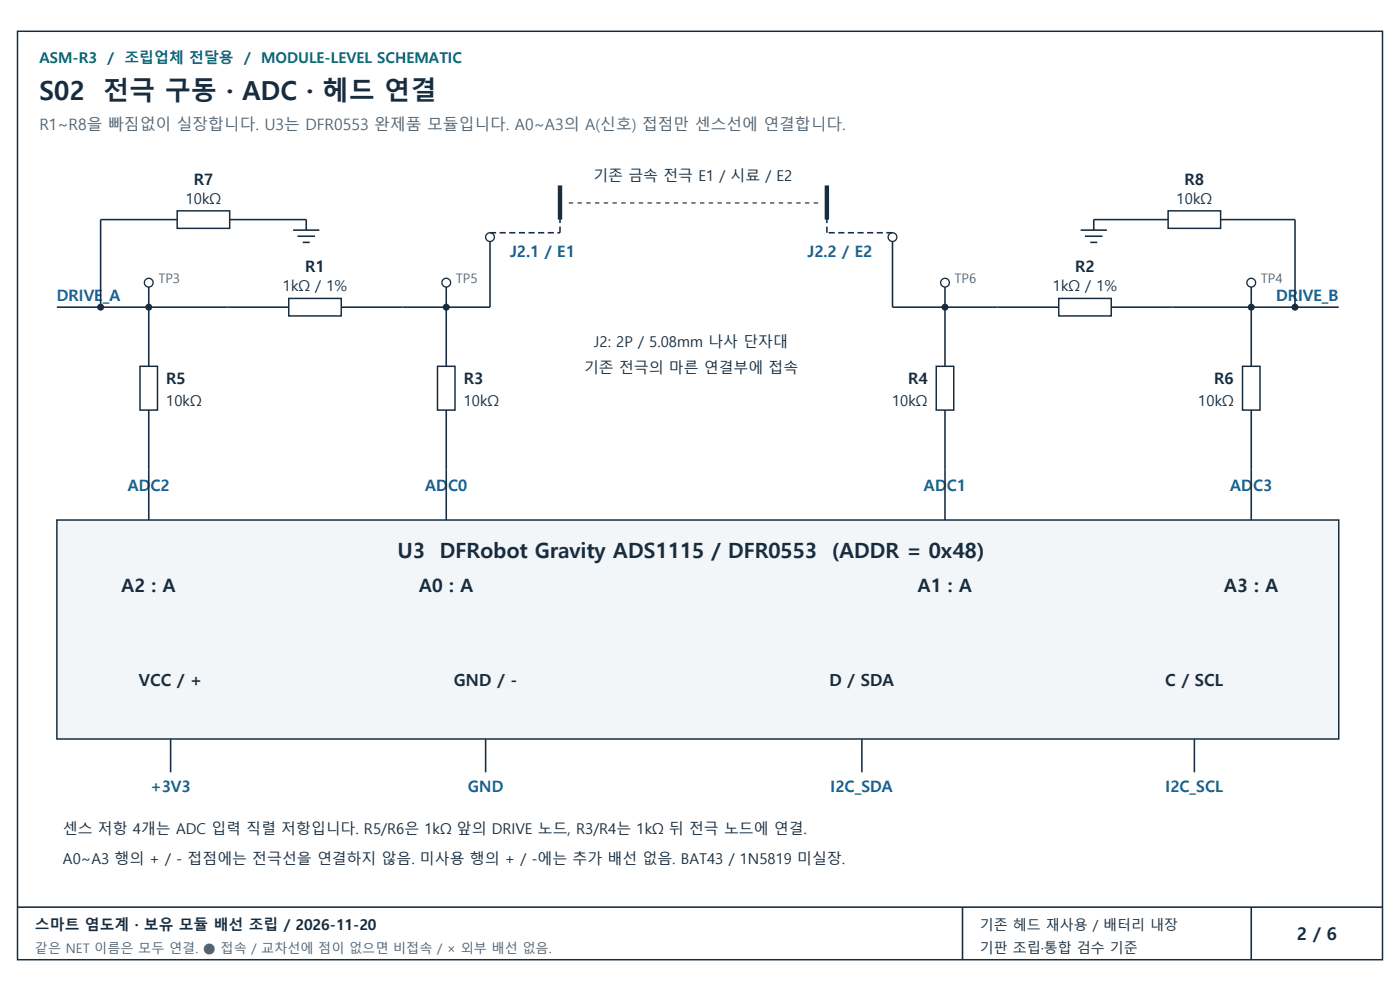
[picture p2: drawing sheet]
<svg xmlns="http://www.w3.org/2000/svg" width="420mm" height="297mm" viewBox="0 0 420 297" stroke-linecap="round" stroke-linejoin="round" font-family="sans-serif">
<path d="M5.2 9.4h409.5v278.2h-409.5z" fill-rule="evenodd" fill="#fff" stroke="#172c3e" stroke-width=".45"/>
<path d="M17.1 92.1h69.5M5.2 271.9h409.5M288.7 271.9v15.7M375.4 271.9v15.7" fill="none" stroke="#172c3e" stroke-width=".47"/>
<path d="M86.6 89.4h15.8v5.3h-15.8z" fill-rule="evenodd" fill="#fff" stroke="#172c3e" stroke-width=".45"/>
<path d="M102.4 92.1h44.6M267.7 92.1h49.9" fill="none" stroke="#172c3e" stroke-width=".47"/>
<path d="M317.6 89.4h15.8v5.3h-15.8z" fill-rule="evenodd" fill="#fff" stroke="#172c3e" stroke-width=".45"/>
<path d="M333.4 92.1h68.2" fill="none" stroke="#172c3e" stroke-width=".47"/>
<g fill="#172c3e">
<circle cx="44.6" cy="92.1" r="1.05"/>
<circle cx="133.9" cy="92.1" r="1.05"/>
<circle cx="283.5" cy="92.1" r="1.05"/>
<circle cx="375.4" cy="92.1" r="1.05"/>
</g>
<path d="M53.2 65.8h-23v26.3" fill="none" stroke="#172c3e" stroke-width=".47"/>
<path d="M53.2 63.2h15.7v5.2h-15.7z" fill-rule="evenodd" fill="#fff" stroke="#172c3e" stroke-width=".45"/>
<path d="M68.9 65.8h23v3.2M87.9 69h7.9M89.2 70.8h5.3M90.8 72.6h2.1" fill="none" stroke="#172c3e" stroke-width=".47"/>
<circle cx="30.2" cy="92.1" r="1.05" fill="#172c3e"/>
<path d="M328.1 65.8h22.3M388.5 65.8v26.3" fill="none" stroke="#172c3e" stroke-width=".47"/>
<path d="M350.4 63.2h15.8v5.2h-15.8z" fill-rule="evenodd" fill="#fff" stroke="#172c3e" stroke-width=".45"/>
<path d="M324.2 69h7.9M325.5 70.8h5.2M327.1 72.6h2.1M328.1 65.8v3.2M366.2 65.8h22.3" fill="none" stroke="#172c3e" stroke-width=".47"/>
<circle cx="388.5" cy="92.1" r="1.05" fill="#172c3e"/>
<path d="M44.6 86v6.1" fill="none" stroke="#172c3e" stroke-width=".47"/>
<circle cx="44.6" cy="84.7" r="1.31" fill="#fff" stroke="#172c3e" stroke-width=".39"/>
<path d="M375.4 86v6.1" fill="none" stroke="#172c3e" stroke-width=".47"/>
<circle cx="375.4" cy="84.7" r="1.31" fill="#fff" stroke="#172c3e" stroke-width=".39"/>
<path d="M133.9 86v6.1" fill="none" stroke="#172c3e" stroke-width=".47"/>
<circle cx="133.9" cy="84.7" r="1.31" fill="#fff" stroke="#172c3e" stroke-width=".39"/>
<path d="M283.5 86v6.1" fill="none" stroke="#172c3e" stroke-width=".47"/>
<circle cx="283.5" cy="84.7" r="1.31" fill="#fff" stroke="#172c3e" stroke-width=".39"/>
<path d="M147 72.4v19.7" fill="none" stroke="#172c3e" stroke-width=".47"/>
<circle cx="147" cy="71.1" r="1.31" fill="#fff" stroke="#172c3e" stroke-width=".39"/>
<path d="M267.7 72.4v19.7" fill="none" stroke="#172c3e" stroke-width=".47"/>
<circle cx="267.7" cy="71.1" r="1.31" fill="#fff" stroke="#172c3e" stroke-width=".39"/>
<path d="M147 69.8h21M168 69.8v-12.1M248.1 69.8v-12.1M267.7 69.8h-19.6" fill="none" stroke="#172c3e" stroke-width=".47" stroke-dasharray="1.8 1" stroke-linecap="butt"/>
<path d="M168 55.6v10.2M248.1 55.6v10.2" fill="none" stroke="#172c3e" stroke-width="1.3" stroke-linecap="butt"/>
<path d="M170.6 60.8h74.8" fill="none" stroke="#526471" stroke-width=".47" stroke-dasharray="1.3 1.3" stroke-linecap="butt"/>
<path d="M44.6 92.1v17.7" fill="none" stroke="#172c3e" stroke-width=".47"/>
<path d="M42 109.8h5.2v13.1h-5.2z" fill-rule="evenodd" fill="#fff" stroke="#172c3e" stroke-width=".45"/>
<path d="M133.9 92.1v17.7M44.6 122.9v33" fill="none" stroke="#172c3e" stroke-width=".47"/>
<path d="M131.2 109.8h5.3v13.1h-5.3z" fill-rule="evenodd" fill="#fff" stroke="#172c3e" stroke-width=".45"/>
<path d="M283.5 92.1v17.7M133.9 122.9v33" fill="none" stroke="#172c3e" stroke-width=".47"/>
<path d="M280.9 109.8h5.2v13.1h-5.2z" fill-rule="evenodd" fill="#fff" stroke="#172c3e" stroke-width=".45"/>
<path d="M375.4 92.1v17.7M283.5 122.9v33" fill="none" stroke="#172c3e" stroke-width=".47"/>
<path d="M372.7 109.8h5.3v13.1h-5.3z" fill-rule="evenodd" fill="#fff" stroke="#172c3e" stroke-width=".45"/>
<path d="M375.4 122.9v33" fill="none" stroke="#172c3e" stroke-width=".47"/>
<path d="M17.1 155.9h384.5v65.6h-384.5z" fill-rule="evenodd" fill="#f3f6f8" stroke="#172c3e" stroke-width=".45"/>
<path d="M51.2 221.5v10M145.7 221.5v10M258.6 221.5v10M358.3 221.5v10" fill="none" stroke="#172c3e" stroke-width=".47"/>
<g font-size="7.9" fill="#172c3e">
<text x="11.8" y="30.1">S02</text>
<text x="30.9" y="30.1">전극 구동 · ADC · 헤드 연결</text>
</g>
<g font-size="6.3" fill="#172c3e">
<text x="119.3" y="167.1">U3</text>
<text x="132" y="167.1">DFRobot Gravity ADS1115 / DFR0553</text>
<text x="249.6" y="167.1">(ADDR = 0x48)</text>
</g>
<g font-size="5.5" fill="#172c3e">
<text x="36.5" y="177.4">A2 : A</text>
<text x="125.7" y="177.4">A0 : A</text>
<text x="275.4" y="177.4">A1 : A</text>
<text x="367.2" y="177.4">A3 : A</text>
</g>
<text font-size="5.2" fill="#172c3e" x="389" y="281.6">2 / 6</text>
<g font-size="5" fill="#172c3e">
<text x="41.7" y="205.5">VCC / +</text>
<text x="136.2" y="205.5">GND / -</text>
<text x="248.8" y="205.5">D / SDA</text>
<text x="349.6" y="205.5">C / SCL</text>
</g>
<text font-size="4.7" fill="#526471" x="11.8" y="39">R1~R8을 빠짐없이 실장합니다. U3는 DFR0553 완제품 모듈입니다. A0~A3의 A(신호) 접점만 센스선에 연결합니다.</text>
<g font-size="4.7" fill="#172c3e">
<text x="58.1" y="55.3">R7</text>
<text x="355.4" y="55.3">R8</text>
<text x="91.6" y="81.6">R1</text>
<text x="322.6" y="81.6">R2</text>
<text x="49.9" y="115">R5</text>
<text x="139.1" y="115">R3</text>
<text x="272.4" y="115">R4</text>
<text x="364.3" y="115">R6</text>
</g>
<g font-size="4.7" fill="#165e9a">
<text x="153" y="77.1">J2.1 / E1</text>
<text x="242.3" y="77.1">J2.2 / E2</text>
<text x="17.1" y="90.2">DRIVE_A</text>
<text x="382.8" y="90.2">DRIVE_B</text>
<text x="38.3" y="147.2">ADC2</text>
<text x="127.6" y="147.2">ADC0</text>
<text x="277.2" y="147.2">ADC1</text>
<text x="369.1" y="147.2">ADC3</text>
<text x="45.2" y="237.2">+3V3</text>
<text x="140.3" y="237.2">GND</text>
<text x="249.2" y="237.2">I2C_SDA</text>
<text x="349.6" y="237.2">I2C_SCL</text>
</g>
<g font-size="4.5" fill="#076d70">
<text x="11.8" y="18.8">ASM-R3</text>
<text x="32.2" y="18.8">/ 조립업체 전달용</text>
<text x="73.3" y="18.8">/ MODULE-LEVEL SCHEMATIC</text>
</g>
<g font-size="4.5" fill="#172c3e">
<text x="178" y="54.3">기존 금속 전극 E1 / 시료 / E2</text>
<text x="55.7" y="61.1">10kΩ</text>
<text x="353" y="61.1">10kΩ</text>
<text x="84.9" y="87.3">1kΩ / 1%</text>
<text x="315.9" y="87.3">1kΩ / 1%</text>
<text x="178.3" y="103.9">J2: 2P / 5.08mm 나사 단자대</text>
<text x="175.2" y="111.8">기존 전극의 마른 연결부에 접속</text>
<text x="49.9" y="121.6">10kΩ</text>
<text x="139.1" y="121.6">10kΩ</text>
<text x="267.6" y="121.6">10kΩ</text>
<text x="359.5" y="121.6">10kΩ</text>
<text x="18.9" y="249.8">센스 저항 4개는 ADC 입력 직렬 저항입니다. R5/R6은 1kΩ 앞의 DRIVE 노드, R3/R4는 1kΩ 뒤 전극 노드에 연결.</text>
<text x="18.9" y="259">A0~A3 행의 + / - 접점에는 전극선을 연결하지 않음. 미사용 행의 + / -에는 추가 배선 없음. BAT43 / 1N5819 미실장.</text>
<text x="10.5" y="278.7">스마트 염도계 · 보유 모듈 배선 조립 / 2026-11-20</text>
</g>
<g font-size="4.2" fill="#172c3e">
<text x="294" y="278.7">기존 헤드 재사용 / 배터리 내장</text>
<text x="294" y="285.5">기판 조립·통합 검수 기준</text>
</g>
<g font-size="3.9" fill="#526471">
<text x="47.5" y="84.7">TP3</text>
<text x="136.8" y="84.7">TP5</text>
<text x="286.4" y="84.7">TP6</text>
<text x="378.3" y="84.7">TP4</text>
<text x="10.5" y="285.5">같은 NET 이름은 모두 연결. ● 접속 / 교차선에 점이 없으면 비접속 / × 외부 배선 없음.</text>
</g>
</svg>
